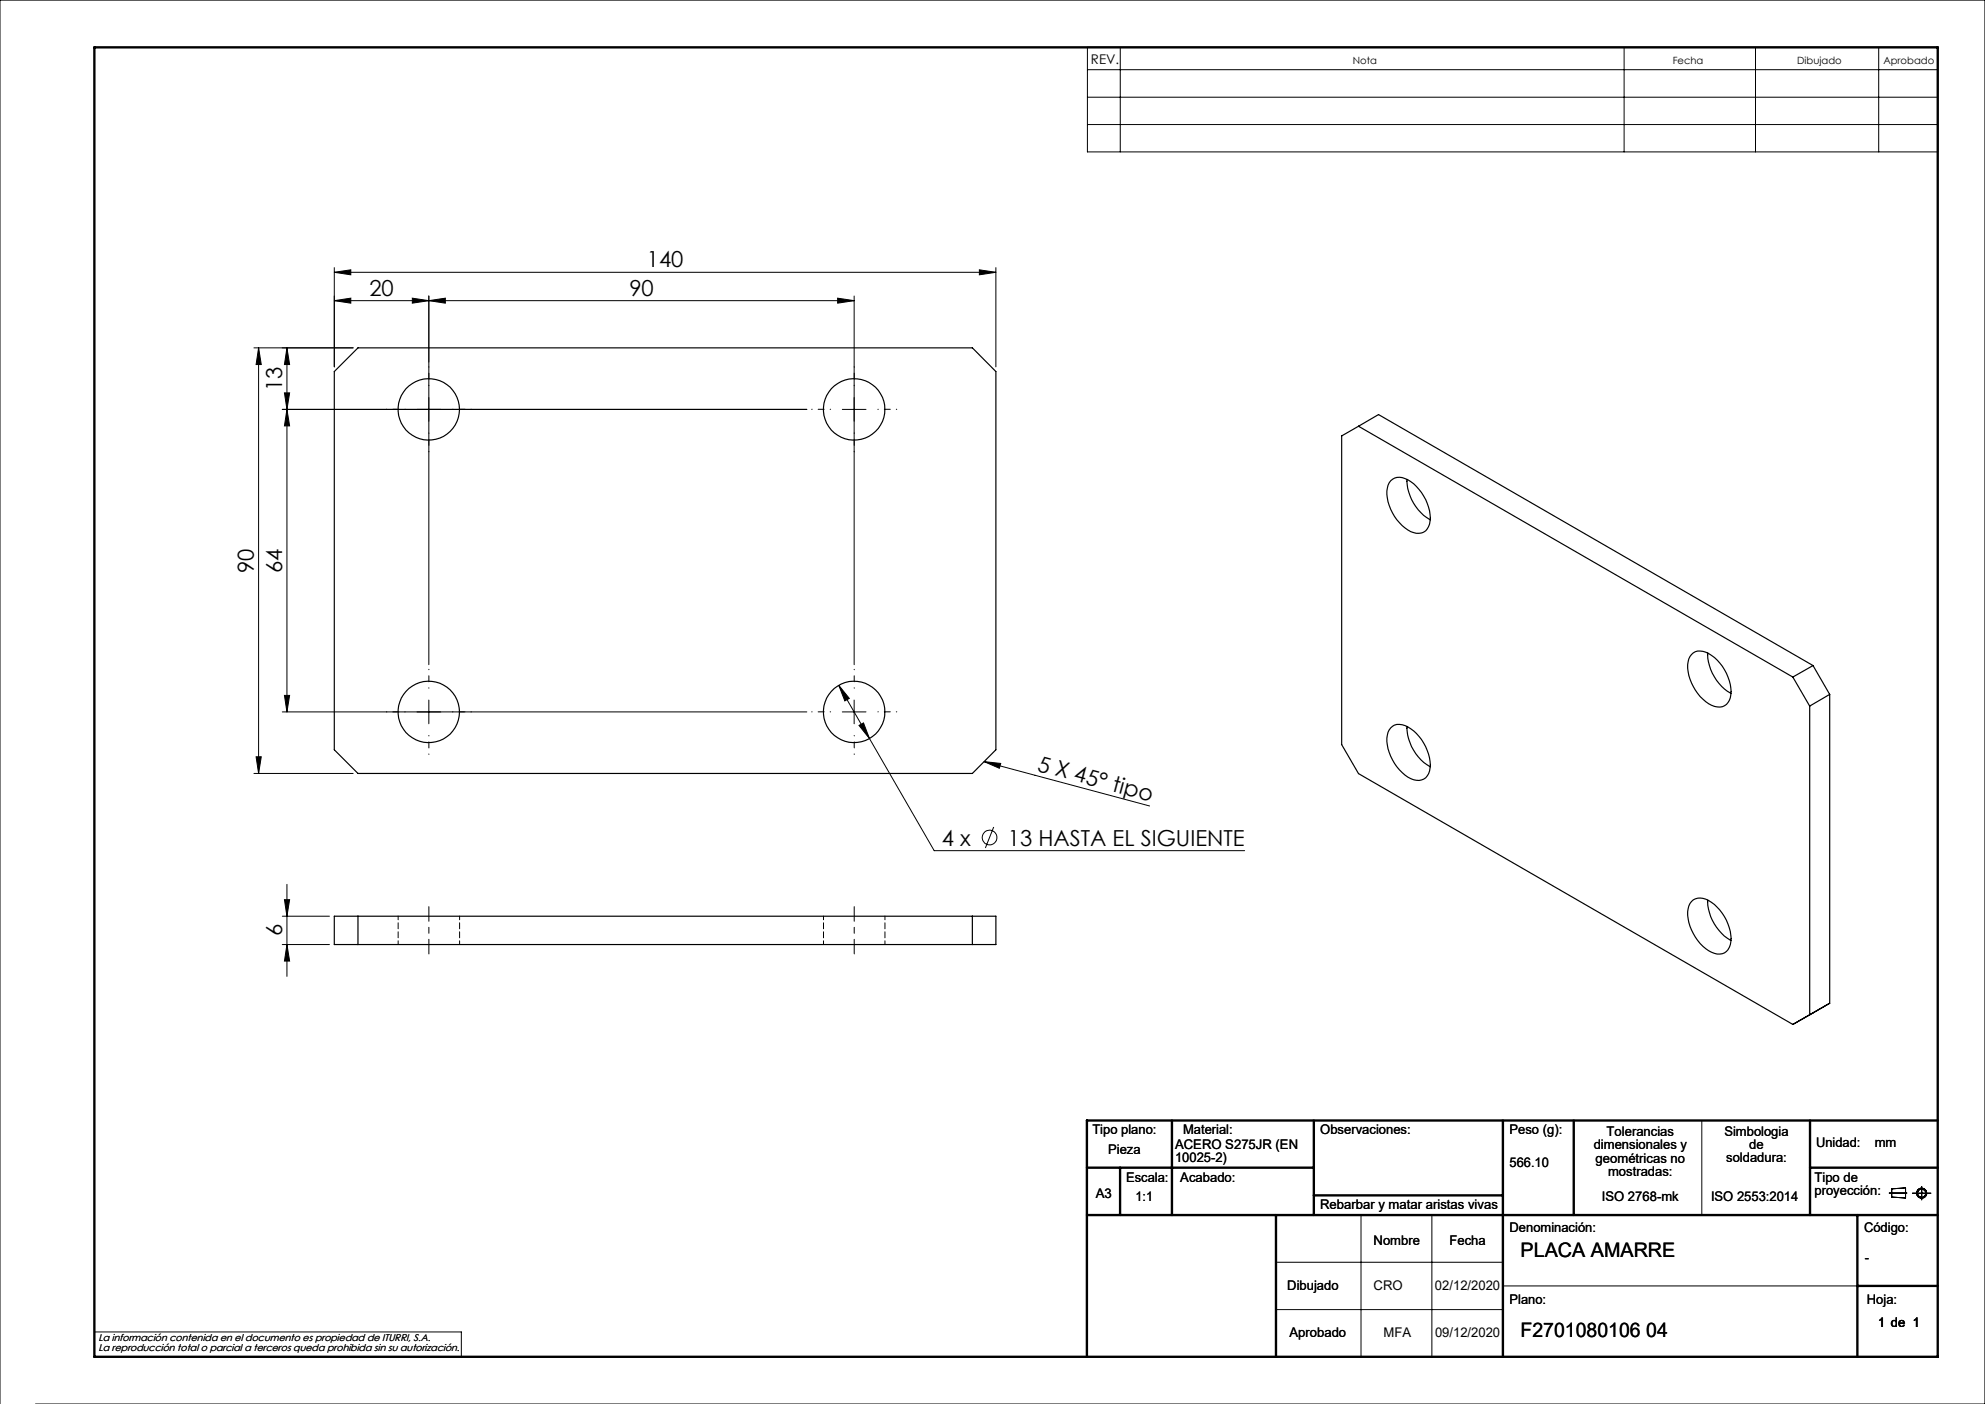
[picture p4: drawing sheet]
<svg xmlns="http://www.w3.org/2000/svg" width="420mm" height="297mm" viewBox="0 0 420 297" stroke-linecap="round" stroke-linejoin="round" font-family="sans-serif">
<g fill="none" stroke="#000" stroke-width=".21">
<path d="M230.1 10h179.9v22.1h-179.9zM230.1 14.7h179.9M237 10v22.1M343.6 10v22.1M371.4 10v22.1M397.5 10v22.1M230.1 20.6h179.9M230.1 26.3h179.9M70.7 57.6l3.5-.5v1zM70.7 56.6v21M70.7 57.6h140M207.2 57.1l3.5 .5-3.5 .5z"/>
<path d="M210.7 56.6v21M53.7 73.6h21M54.7 73.6v90M54.7 73.6l.6 3.5h-1.1zM60.7 73.6v77M60.7 73.6l.6 3.5h-1.1zM70.7 63.6l3.5-.5v1zM87.2 63.1l3.5 .5-3.5 .5zM90.7 63.6l3.5-.5v1zM90.7 62.6v78M177.2 63.1l3.5 .5-3.5 .5zM180.7 62.6v78"/>
<path d="M180.7 63.6h-110M59.7 86.6h111M60.2 83.1h1.1l-.6 3.5zM60.7 86.6l.6 3.5h-1.1zM178.2 86.6h5M59.7 150.6h111M60.2 147.1h1.1l-.6 3.5zM90.7 148.1v5M177.5 145l2.2 2.7-.9 .6zM177.5 145l20.2 34.9h65.6M178.2 150.6h5M180.7 148.1v5"/>
<path d="M181.8 153.5l.9-.6 1.3 3.3zM53.7 163.6h21M54.2 160.1h1.1l-.6 3.5zM208.2 161.1l3.5 .4-.2 1zM208.2 161.1l35 9.4M210.3 174.9l-1.8 4.5M59.7 193.8h10M59.7 199.8h10M60.2 190.3h1.1l-.6 3.5zM60.7 187.1v19.4M60.7 199.8l.6 3.5h-1.1zM360.1 237v20"/>
<path d="M288 257v30M303 257v30M399.7 252.4h3.8M400.3 251.5l2.9-.2v2.1l-2.9-.2zM404.6 252.4h4M406.6 251v2.8M270 267h48M270 277h48M318 272h75M0 297v-297h420v297h-412.5M20 281.8h77.6v5.2"/>
<circle cx="209.4" cy="177.2" r="1.56"/>
<circle cx="406.6" cy="252.4" r=".86"/>
<circle cx="406.6" cy="252.4" r="1.07"/>
</g>
<g fill="none" stroke="#000" stroke-width=".5">
<path d="M20 10h390v277h-390zM248 237v20M278 237v20M318 237v50M333 237v20M383 237v20M410 237h-180v50M230 257h180M230 247h48M237 247v10M270 257v30M278 252.9h40"/>
<path d="M383 247h27M393 257v30M393 272h17"/>
</g>
<path d="M90.7 191.8v10M180.7 191.8v10" fill="none" stroke="#000" stroke-width=".21" stroke-dasharray="15.2 1.3 1.3 1.3" stroke-dashoffset="12.1"/>
<g fill="none" stroke="#000" stroke-width=".21" stroke-dasharray="15.2 1.3 1.3 1.3" stroke-dashoffset="15.1">
<path d="M85.7 86.6h-4M90.7 81.6v-4M90.7 91.6v4M95.7 86.6h4M175.7 86.6h-4M180.7 81.6v-4M180.7 91.6v4M185.7 86.6h4M85.7 150.6h-4M90.7 145.6v-4M90.7 155.6v4M95.7 150.6h4"/>
<path d="M175.7 150.6h-4M180.7 145.6v-4M180.7 155.6v4M185.7 150.6h4"/>
</g>
<g fill="#000">
<path d="M208.2 161.1l3.5 .4-.2 1z"/>
<path d="M70.7 57.6l3.5-.5v1zM207.2 57.1l3.5 .5-3.5 .5zM90.7 63.6l3.5-.5v1zM177.2 63.1l3.5 .5-3.5 .5zM177.5 145l1.3 3.3 .9-.6zM181.8 153.5l2.2 2.7-1.3-3.3z"/>
<path d="M60.7 73.6l.6 3.5h-1.1zM60.2 83.1h1.1l-.6 3.5zM60.7 86.6l.6 3.5h-1.1zM60.2 147.1h1.1l-.6 3.5zM60.2 190.3h1.1l-.6 3.5zM60.7 199.8l.6 3.5h-1.1z"/>
<path d="M87.2 63.1l3.5 .5-3.5 .5zM70.7 63.6l3.5-.5v1z"/>
<path d="M54.2 160.1h1.1l-.6 3.5zM54.7 73.6l.6 3.5h-1.1z"/>
</g>
<g fill="none" stroke="#000" stroke-width=".25">
<path d="M70.7 78.6l5-5h130l5 5v80l-5 5h-130l-5-5zM287.4 90.2l-3.5 2v65.3l3.5 6.2 91.9 53M287.4 90.2l91.9 53M287.4 90.2l4.3-2.5 91.9 53.1M294.3 101.7a2.81 2.81 0 0 1 3.6-.2 9.6 9.6 0 0 1 4.6 9.4 2.58 2.58 0 0 1-4 1.6 9.7 9.7 0 0 1-5-9.2l.2-.6zM297.7 101.4a10 10 0 0 0 4.9 8.6M357.9 138.5a3.1 3.1 0 0 1 4.2 .1 9.8 9.8 0 0 1 4.1 8.4 2.63 2.63 0 0 1-4.1 2.2 9.7 9.7 0 0 1-4.9-9.2l.1-.6zM361.4 138.1a10 10 0 0 0 4.9 8.6M294.3 154a3.1 3.1 0 0 1 4.2 .2 9.8 9.8 0 0 1 4.1 8.3 2.63 2.63 0 0 1-4.1 2.2 9.7 9.7 0 0 1-5-9.2l.2-.6zM297.7 153.7a10 10 0 0 0 4.9 8.5M379.3 143.2l3.6 6.2M382.9 149.4v65.3"/>
<path d="M383.6 140.8l-4.3 2.4M383.6 140.8l3.5 6.1M387.1 146.9l-4.2 2.5M387.1 146.9v65.3M70.7 193.8h140v6h-140zM75.7 193.8v6M205.7 193.8v6M357.9 190.7a3.1 3.1 0 0 1 4.2 .2 9.8 9.8 0 0 1 4.1 8.3 2.6 2.6 0 0 1-4.1 2.2 9.7 9.7 0 0 1-4.9-9.2l.1-.5zM361.4 190.4a9.8 9.8 0 0 0 4.9 8.5M387.1 212.2l-7.8 4.5"/>
<circle cx="90.7" cy="86.6" r="6.5"/>
<circle cx="180.7" cy="86.6" r="6.5"/>
<circle cx="90.7" cy="150.6" r="6.5"/>
<circle cx="180.7" cy="150.6" r="6.5"/>
</g>
<path d="M84.2 193.8v6M97.2 199.8v-6M174.2 193.8v6M187.2 199.8v-6" fill="none" stroke="#000" stroke-width=".21" stroke-dasharray="1.3 .6" stroke-dashoffset=".5"/>
<g font-size="4.7">
<text x="136.9" y="56.6">140</text>
<text x="78.2" y="62.6">20</text>
<text x="133.2" y="62.6">90</text>
<text x="59.7" y="82.7" transform="rotate(-90 59.7 82.7)">13</text>
<text x="53.7" y="121.2" transform="rotate(-90 53.7 121.2)">90</text>
<text x="59.7" y="121.2" transform="rotate(-90 59.7 121.2)">64</text>
<text x="219.3" y="163" transform="rotate(15 219.3 163)">5 X 45° tipo</text>
<text x="199.3" y="178.9">4 x</text>
<text x="213.3" y="178.9">13 HASTA EL SIGUIENTE</text>
<text x="59.7" y="198.1" transform="rotate(-90 59.7 198.1)">6</text>
</g>
<g font-size="4.2">
<text x="321.7" y="265.9">PLACA AMARRE</text>
<text x="321.7" y="282.8">F2701080106 04</text>
</g>
<g font-size="2.8">
<text x="230.8" y="13.6">REV.</text>
<text x="231.1" y="239.9">Tipo plano:</text>
<text x="250.3" y="239.9">Material:</text>
<text x="279.3" y="239.9">Observaciones:</text>
<text x="319.4" y="239.9">Peso (g):</text>
<text x="234.5" y="244.1">Pieza</text>
<text x="248.6" y="243">ACERO S275JR (EN</text>
<text x="248.6" y="245.8">10025-2)</text>
<text x="337.2" y="243.1">dimensionales y</text>
<text x="337.6" y="246">geométricas no</text>
<text x="339.9" y="240.3">Tolerancias</text>
<text x="364.9" y="240.2">Simbologia</text>
<text x="365.3" y="245.9">soldadura:</text>
<text x="370.1" y="243">de</text>
<text x="384.2" y="242.7">Unidad:</text>
<text x="396.7" y="242.7">mm</text>
<text x="238.3" y="250">Escala:</text>
<text x="249.7" y="250">Acabado:</text>
<text x="319.4" y="246.9">566.10</text>
<text x="340.2" y="248.8">mostradas:</text>
<text x="383.9" y="250">Tipo de</text>
<text x="231.9" y="253.4">A3</text>
<text x="240.3" y="254">1:1</text>
<text x="279.3" y="255.7">Rebarbar y matar aristas vivas</text>
<text x="338.9" y="254">ISO 2768-mk</text>
<text x="362" y="254">ISO 2553:2014</text>
<text x="383.9" y="252.8">proyección:</text>
<text x="290.6" y="263.3">Nombre</text>
<text x="306.7" y="263.3">Fecha</text>
<text x="319.4" y="260.6">Denominación:</text>
<text x="394.4" y="260.6">Código:</text>
<text x="394.6" y="266.9">-</text>
<text x="272.4" y="273">Dibujado</text>
<text x="290.6" y="273">CRO</text>
<text x="303.6" y="273">02/12/2020</text>
<text x="319.4" y="275.8">Plano:</text>
<text x="395" y="275.8">Hoja:</text>
<text x="397.4" y="280.6">1 de 1</text>
<text x="272.8" y="282.8">Aprobado</text>
<text x="292.7" y="282.8">MFA</text>
<text x="303.6" y="282.8">09/12/2020</text>
</g>
<g font-size="2.1">
<text x="286.2" y="13.6">Nota</text>
<text x="353.9" y="13.6">Fecha</text>
<text x="380.3" y="13.6">Dibujado</text>
<text x="398.5" y="13.6">Aprobado</text>
<text x="20.8" y="283.7">La información contenida en el documento es propiedad de ITURRI, S.A.</text>
<text x="20.8" y="285.7">La reproducción total o parcial a terceros queda prohibida sin su autorización.</text>
</g>
</svg>
